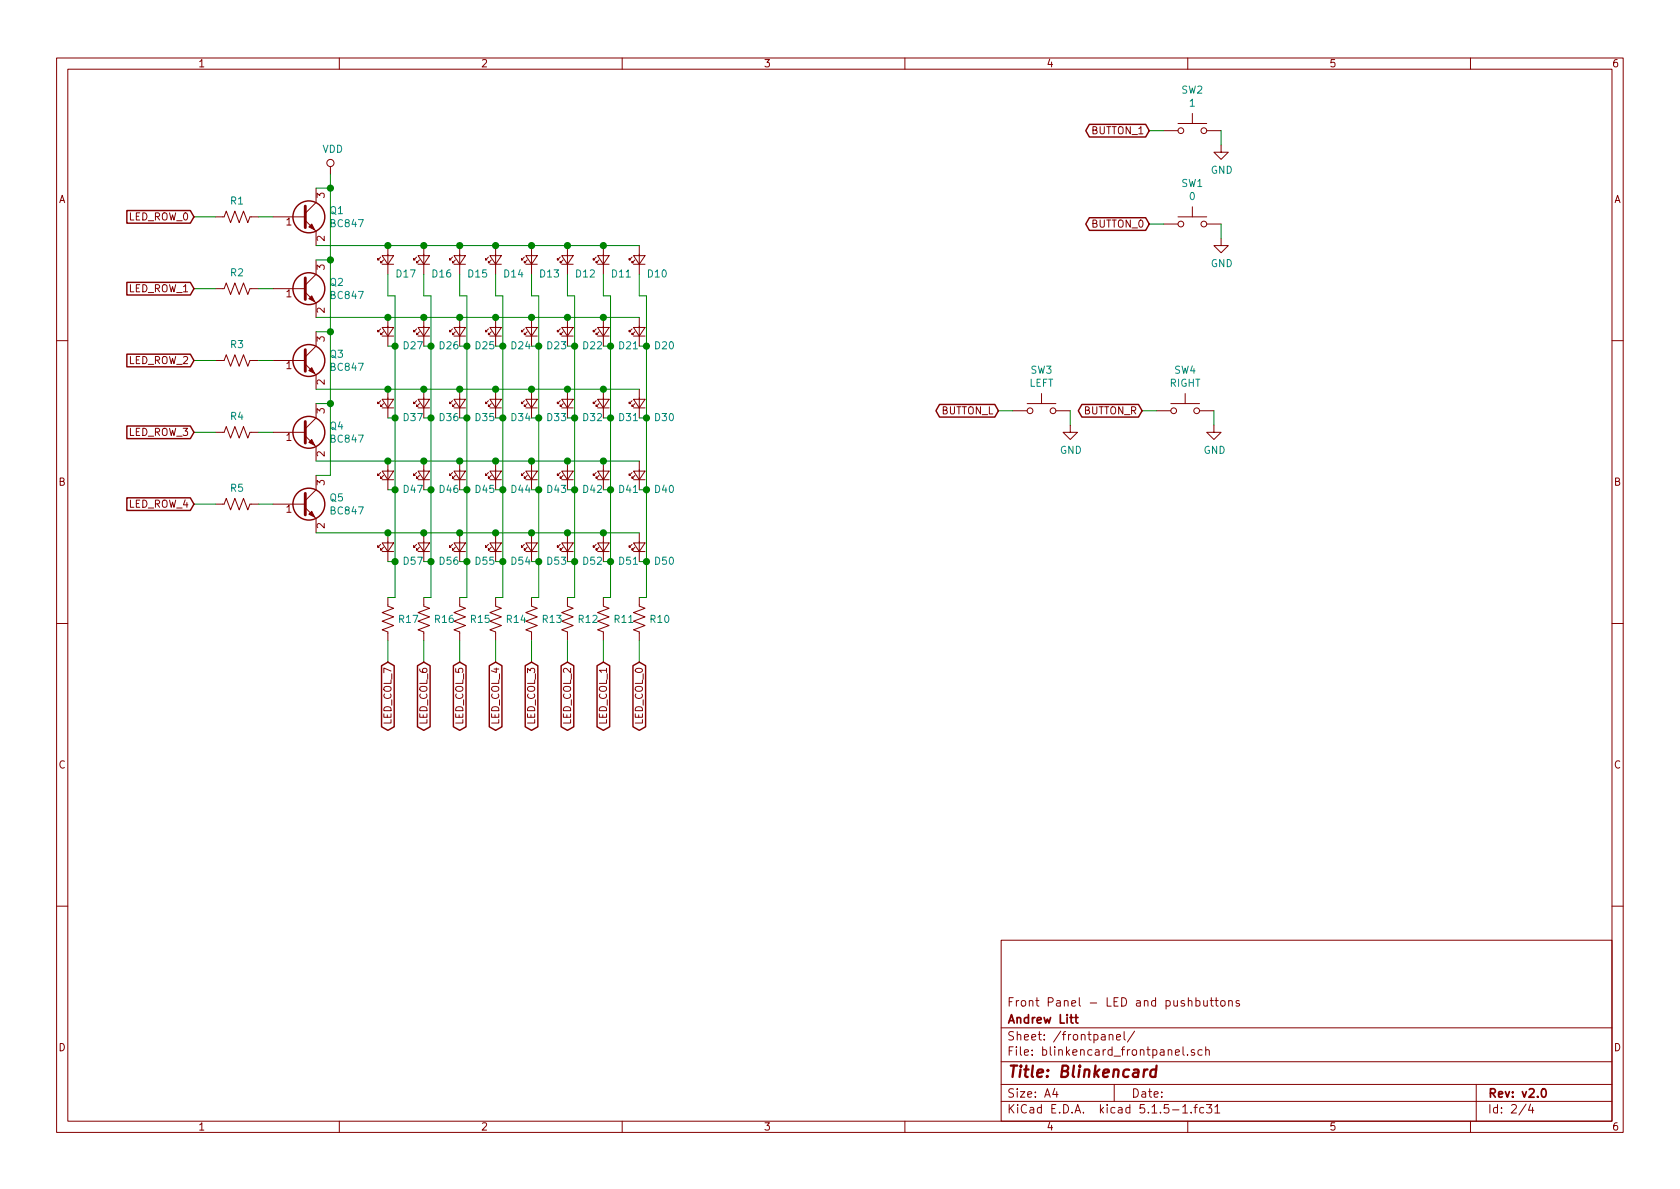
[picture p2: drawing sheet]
EESchema Schematic File Version 4
EELAYER 30 0
EELAYER END
$Descr A4 11693 8268
encoding utf-8
Sheet 2 4
Title "Blinkencard"
Date ""
Rev "v2.0"
Comp "Andrew Litt"
Comment1 "Front Panel - LED and pushbuttons"
Comment2 ""
Comment3 ""
Comment4 ""
$EndDescr
$Comp
L Device:LED_Small D14
U 1 1
P 3450 1800
F 0 "D14" V 3350 1750 50  0000 R CNN
F 1 "LED_Small" V 3405 1732 50  0001 R CNN
F 2 "blinkencard:LED_1206_3216Metric_ReverseMount_Hole1.8x2.4mm" V 3450 1800 50  0001 C CNN
F 3 "~" V 3450 1800 50  0001 C CNN
F 4 " LTST-C230KRKT" H 3350 1850 50  0001 C CNN " mfg_part"
	1    3450 1800
	0    -1   -1   0   
$EndComp
$Comp
L Device:LED_Small D13
U 1 1
P 3700 1800
F 0 "D13" V 3600 1750 50  0000 R CNN
F 1 "LED_Small" V 3655 1732 50  0001 R CNN
F 2 "blinkencard:LED_1206_3216Metric_ReverseMount_Hole1.8x2.4mm" V 3700 1800 50  0001 C CNN
F 3 "~" V 3700 1800 50  0001 C CNN
F 4 " LTST-C230KRKT" H 3600 1850 50  0001 C CNN " mfg_part"
	1    3700 1800
	0    -1   -1   0   
$EndComp
$Comp
L Device:LED_Small D12
U 1 1
P 3950 1800
F 0 "D12" V 3850 1750 50  0000 R CNN
F 1 "LED_Small" V 3905 1732 50  0001 R CNN
F 2 "blinkencard:LED_1206_3216Metric_ReverseMount_Hole1.8x2.4mm" V 3950 1800 50  0001 C CNN
F 3 "~" V 3950 1800 50  0001 C CNN
F 4 " LTST-C230KRKT" H 3850 1850 50  0001 C CNN " mfg_part"
	1    3950 1800
	0    -1   -1   0   
$EndComp
$Comp
L Device:LED_Small D11
U 1 1
P 4200 1800
F 0 "D11" V 4100 1750 50  0000 R CNN
F 1 "LED_Small" V 4155 1732 50  0001 R CNN
F 2 "blinkencard:LED_1206_3216Metric_ReverseMount_Hole1.8x2.4mm" V 4200 1800 50  0001 C CNN
F 3 "~" V 4200 1800 50  0001 C CNN
F 4 " LTST-C230KRKT" H 4100 1850 50  0001 C CNN " mfg_part"
	1    4200 1800
	0    -1   -1   0   
$EndComp
$Comp
L Device:LED_Small D10
U 1 1
P 4450 1800
F 0 "D10" V 4350 1750 50  0000 R CNN
F 1 "LED_Small" V 4405 1732 50  0001 R CNN
F 2 "blinkencard:LED_1206_3216Metric_ReverseMount_Hole1.8x2.4mm" V 4450 1800 50  0001 C CNN
F 3 "~" V 4450 1800 50  0001 C CNN
F 4 " LTST-C230KRKT" H 4350 1850 50  0001 C CNN " mfg_part"
	1    4450 1800
	0    -1   -1   0   
$EndComp
$Comp
L Device:LED_Small D15
U 1 1
P 3200 1800
F 0 "D15" V 3100 1750 50  0000 R CNN
F 1 "LED_Small" V 3155 1732 50  0001 R CNN
F 2 "blinkencard:LED_1206_3216Metric_ReverseMount_Hole1.8x2.4mm" V 3200 1800 50  0001 C CNN
F 3 "~" V 3200 1800 50  0001 C CNN
F 4 " LTST-C230KRKT" H 3100 1850 50  0001 C CNN " mfg_part"
	1    3200 1800
	0    -1   -1   0   
$EndComp
$Comp
L Device:LED_Small D16
U 1 1
P 2950 1800
F 0 "D16" V 2850 1750 50  0000 R CNN
F 1 "LED_Small" V 2905 1732 50  0001 R CNN
F 2 "blinkencard:LED_1206_3216Metric_ReverseMount_Hole1.8x2.4mm" V 2950 1800 50  0001 C CNN
F 3 "~" V 2950 1800 50  0001 C CNN
F 4 " LTST-C230KRKT" H 2850 1850 50  0001 C CNN " mfg_part"
	1    2950 1800
	0    -1   -1   0   
$EndComp
$Comp
L Device:LED_Small D17
U 1 1
P 2700 1800
F 0 "D17" V 2600 1750 50  0000 R CNN
F 1 "LED_Small" V 2655 1732 50  0001 R CNN
F 2 "blinkencard:LED_1206_3216Metric_ReverseMount_Hole1.8x2.4mm" V 2700 1800 50  0001 C CNN
F 3 "~" V 2700 1800 50  0001 C CNN
F 4 " LTST-C230KRKT" H 2600 1850 50  0001 C CNN " mfg_part"
	1    2700 1800
	0    -1   -1   0   
$EndComp
$Comp
L Device:LED_Small D24
U 1 1
P 3450 2300
F 0 "D24" V 3350 2200 50  0000 R CNN
F 1 "LED_Small" V 3405 2232 50  0001 R CNN
F 2 "blinkencard:LED_1206_3216Metric_ReverseMount_Hole1.8x2.4mm" V 3450 2300 50  0001 C CNN
F 3 "~" V 3450 2300 50  0001 C CNN
F 4 " LTST-C230KRKT" H 3350 2300 50  0001 C CNN " mfg_part"
	1    3450 2300
	0    -1   -1   0   
$EndComp
$Comp
L Device:LED_Small D23
U 1 1
P 3700 2300
F 0 "D23" V 3600 2200 50  0000 R CNN
F 1 "LED_Small" V 3655 2232 50  0001 R CNN
F 2 "blinkencard:LED_1206_3216Metric_ReverseMount_Hole1.8x2.4mm" V 3700 2300 50  0001 C CNN
F 3 "~" V 3700 2300 50  0001 C CNN
F 4 " LTST-C230KRKT" H 3600 2300 50  0001 C CNN " mfg_part"
	1    3700 2300
	0    -1   -1   0   
$EndComp
$Comp
L Device:LED_Small D22
U 1 1
P 3950 2300
F 0 "D22" V 3850 2200 50  0000 R CNN
F 1 "LED_Small" V 3905 2232 50  0001 R CNN
F 2 "blinkencard:LED_1206_3216Metric_ReverseMount_Hole1.8x2.4mm" V 3950 2300 50  0001 C CNN
F 3 "~" V 3950 2300 50  0001 C CNN
F 4 " LTST-C230KRKT" H 3850 2300 50  0001 C CNN " mfg_part"
	1    3950 2300
	0    -1   -1   0   
$EndComp
$Comp
L Device:LED_Small D21
U 1 1
P 4200 2300
F 0 "D21" V 4100 2200 50  0000 R CNN
F 1 "LED_Small" V 4155 2232 50  0001 R CNN
F 2 "blinkencard:LED_1206_3216Metric_ReverseMount_Hole1.8x2.4mm" V 4200 2300 50  0001 C CNN
F 3 "~" V 4200 2300 50  0001 C CNN
F 4 " LTST-C230KRKT" H 4100 2300 50  0001 C CNN " mfg_part"
	1    4200 2300
	0    -1   -1   0   
$EndComp
$Comp
L Device:LED_Small D20
U 1 1
P 4450 2300
F 0 "D20" V 4350 2200 50  0000 R CNN
F 1 "LED_Small" V 4405 2232 50  0001 R CNN
F 2 "blinkencard:LED_1206_3216Metric_ReverseMount_Hole1.8x2.4mm" V 4450 2300 50  0001 C CNN
F 3 "~" V 4450 2300 50  0001 C CNN
F 4 " LTST-C230KRKT" H 4350 2300 50  0001 C CNN " mfg_part"
	1    4450 2300
	0    -1   -1   0   
$EndComp
$Comp
L Device:LED_Small D25
U 1 1
P 3200 2300
F 0 "D25" V 3100 2200 50  0000 R CNN
F 1 "LED_Small" V 3155 2232 50  0001 R CNN
F 2 "blinkencard:LED_1206_3216Metric_ReverseMount_Hole1.8x2.4mm" V 3200 2300 50  0001 C CNN
F 3 "~" V 3200 2300 50  0001 C CNN
F 4 " LTST-C230KRKT" H 3100 2300 50  0001 C CNN " mfg_part"
	1    3200 2300
	0    -1   -1   0   
$EndComp
$Comp
L Device:LED_Small D26
U 1 1
P 2950 2300
F 0 "D26" V 2850 2200 50  0000 R CNN
F 1 "LED_Small" V 2905 2232 50  0001 R CNN
F 2 "blinkencard:LED_1206_3216Metric_ReverseMount_Hole1.8x2.4mm" V 2950 2300 50  0001 C CNN
F 3 "~" V 2950 2300 50  0001 C CNN
F 4 " LTST-C230KRKT" H 2850 2300 50  0001 C CNN " mfg_part"
	1    2950 2300
	0    -1   -1   0   
$EndComp
$Comp
L Device:LED_Small D27
U 1 1
P 2700 2300
F 0 "D27" V 2600 2200 50  0000 R CNN
F 1 "LED_Small" V 2655 2232 50  0001 R CNN
F 2 "blinkencard:LED_1206_3216Metric_ReverseMount_Hole1.8x2.4mm" V 2700 2300 50  0001 C CNN
F 3 "~" V 2700 2300 50  0001 C CNN
F 4 " LTST-C230KRKT" H 2600 2300 50  0001 C CNN " mfg_part"
	1    2700 2300
	0    -1   -1   0   
$EndComp
$Comp
L Device:LED_Small D54
U 1 1
P 3450 3800
F 0 "D54" V 3350 3700 50  0000 R CNN
F 1 "LED_Small" V 3405 3732 50  0001 R CNN
F 2 "blinkencard:LED_1206_3216Metric_ReverseMount_Hole1.8x2.4mm" V 3450 3800 50  0001 C CNN
F 3 "~" V 3450 3800 50  0001 C CNN
F 4 " LTST-C230KRKT" H 3350 3800 50  0001 C CNN " mfg_part"
	1    3450 3800
	0    -1   -1   0   
$EndComp
$Comp
L Device:LED_Small D53
U 1 1
P 3700 3800
F 0 "D53" V 3600 3700 50  0000 R CNN
F 1 "LED_Small" V 3655 3732 50  0001 R CNN
F 2 "blinkencard:LED_1206_3216Metric_ReverseMount_Hole1.8x2.4mm" V 3700 3800 50  0001 C CNN
F 3 "~" V 3700 3800 50  0001 C CNN
F 4 " LTST-C230KRKT" H 3600 3800 50  0001 C CNN " mfg_part"
	1    3700 3800
	0    -1   -1   0   
$EndComp
$Comp
L Device:LED_Small D52
U 1 1
P 3950 3800
F 0 "D52" V 3850 3700 50  0000 R CNN
F 1 "LED_Small" V 3905 3732 50  0001 R CNN
F 2 "blinkencard:LED_1206_3216Metric_ReverseMount_Hole1.8x2.4mm" V 3950 3800 50  0001 C CNN
F 3 "~" V 3950 3800 50  0001 C CNN
F 4 " LTST-C230KRKT" H 3850 3800 50  0001 C CNN " mfg_part"
	1    3950 3800
	0    -1   -1   0   
$EndComp
$Comp
L Device:LED_Small D51
U 1 1
P 4200 3800
F 0 "D51" V 4100 3700 50  0000 R CNN
F 1 "LED_Small" V 4155 3732 50  0001 R CNN
F 2 "blinkencard:LED_1206_3216Metric_ReverseMount_Hole1.8x2.4mm" V 4200 3800 50  0001 C CNN
F 3 "~" V 4200 3800 50  0001 C CNN
F 4 " LTST-C230KRKT" H 4100 3800 50  0001 C CNN " mfg_part"
	1    4200 3800
	0    -1   -1   0   
$EndComp
$Comp
L Device:LED_Small D50
U 1 1
P 4450 3800
F 0 "D50" V 4350 3700 50  0000 R CNN
F 1 "LED_Small" V 4405 3732 50  0001 R CNN
F 2 "blinkencard:LED_1206_3216Metric_ReverseMount_Hole1.8x2.4mm" V 4450 3800 50  0001 C CNN
F 3 "~" V 4450 3800 50  0001 C CNN
F 4 " LTST-C230KRKT" H 4350 3800 50  0001 C CNN " mfg_part"
	1    4450 3800
	0    -1   -1   0   
$EndComp
$Comp
L Device:LED_Small D55
U 1 1
P 3200 3800
F 0 "D55" V 3100 3700 50  0000 R CNN
F 1 "LED_Small" V 3155 3732 50  0001 R CNN
F 2 "blinkencard:LED_1206_3216Metric_ReverseMount_Hole1.8x2.4mm" V 3200 3800 50  0001 C CNN
F 3 "~" V 3200 3800 50  0001 C CNN
F 4 " LTST-C230KRKT" H 3100 3800 50  0001 C CNN " mfg_part"
	1    3200 3800
	0    -1   -1   0   
$EndComp
$Comp
L Device:LED_Small D56
U 1 1
P 2950 3800
F 0 "D56" V 2850 3700 50  0000 R CNN
F 1 "LED_Small" V 2905 3732 50  0001 R CNN
F 2 "blinkencard:LED_1206_3216Metric_ReverseMount_Hole1.8x2.4mm" V 2950 3800 50  0001 C CNN
F 3 "~" V 2950 3800 50  0001 C CNN
F 4 " LTST-C230KRKT" H 2850 3800 50  0001 C CNN " mfg_part"
	1    2950 3800
	0    -1   -1   0   
$EndComp
$Comp
L Device:LED_Small D57
U 1 1
P 2700 3800
F 0 "D57" V 2600 3700 50  0000 R CNN
F 1 "LED_Small" V 2655 3732 50  0001 R CNN
F 2 "blinkencard:LED_1206_3216Metric_ReverseMount_Hole1.8x2.4mm" V 2700 3800 50  0001 C CNN
F 3 "~" V 2700 3800 50  0001 C CNN
F 4 " LTST-C230KRKT" H 2600 3800 50  0001 C CNN " mfg_part"
	1    2700 3800
	0    -1   -1   0   
$EndComp
$Comp
L Device:LED_Small D34
U 1 1
P 3450 2800
F 0 "D34" V 3350 2700 50  0000 R CNN
F 1 "LED_Small" V 3405 2732 50  0001 R CNN
F 2 "blinkencard:LED_1206_3216Metric_ReverseMount_Hole1.8x2.4mm" V 3450 2800 50  0001 C CNN
F 3 "~" V 3450 2800 50  0001 C CNN
F 4 " LTST-C230KRKT" H 3350 2800 50  0001 C CNN " mfg_part"
	1    3450 2800
	0    -1   -1   0   
$EndComp
$Comp
L Device:LED_Small D33
U 1 1
P 3700 2800
F 0 "D33" V 3600 2700 50  0000 R CNN
F 1 "LED_Small" V 3655 2732 50  0001 R CNN
F 2 "blinkencard:LED_1206_3216Metric_ReverseMount_Hole1.8x2.4mm" V 3700 2800 50  0001 C CNN
F 3 "~" V 3700 2800 50  0001 C CNN
F 4 " LTST-C230KRKT" H 3600 2800 50  0001 C CNN " mfg_part"
	1    3700 2800
	0    -1   -1   0   
$EndComp
$Comp
L Device:LED_Small D32
U 1 1
P 3950 2800
F 0 "D32" V 3850 2700 50  0000 R CNN
F 1 "LED_Small" V 3905 2732 50  0001 R CNN
F 2 "blinkencard:LED_1206_3216Metric_ReverseMount_Hole1.8x2.4mm" V 3950 2800 50  0001 C CNN
F 3 "~" V 3950 2800 50  0001 C CNN
F 4 " LTST-C230KRKT" H 3850 2800 50  0001 C CNN " mfg_part"
	1    3950 2800
	0    -1   -1   0   
$EndComp
$Comp
L Device:LED_Small D31
U 1 1
P 4200 2800
F 0 "D31" V 4100 2700 50  0000 R CNN
F 1 "LED_Small" V 4155 2732 50  0001 R CNN
F 2 "blinkencard:LED_1206_3216Metric_ReverseMount_Hole1.8x2.4mm" V 4200 2800 50  0001 C CNN
F 3 "~" V 4200 2800 50  0001 C CNN
F 4 " LTST-C230KRKT" H 4100 2800 50  0001 C CNN " mfg_part"
	1    4200 2800
	0    -1   -1   0   
$EndComp
$Comp
L Device:LED_Small D30
U 1 1
P 4450 2800
F 0 "D30" V 4350 2700 50  0000 R CNN
F 1 "LED_Small" V 4405 2732 50  0001 R CNN
F 2 "blinkencard:LED_1206_3216Metric_ReverseMount_Hole1.8x2.4mm" V 4450 2800 50  0001 C CNN
F 3 "~" V 4450 2800 50  0001 C CNN
F 4 " LTST-C230KRKT" H 4350 2800 50  0001 C CNN " mfg_part"
	1    4450 2800
	0    -1   -1   0   
$EndComp
$Comp
L Device:LED_Small D35
U 1 1
P 3200 2800
F 0 "D35" V 3100 2700 50  0000 R CNN
F 1 "LED_Small" V 3155 2732 50  0001 R CNN
F 2 "blinkencard:LED_1206_3216Metric_ReverseMount_Hole1.8x2.4mm" V 3200 2800 50  0001 C CNN
F 3 "~" V 3200 2800 50  0001 C CNN
F 4 " LTST-C230KRKT" H 3100 2800 50  0001 C CNN " mfg_part"
	1    3200 2800
	0    -1   -1   0   
$EndComp
$Comp
L Device:LED_Small D36
U 1 1
P 2950 2800
F 0 "D36" V 2850 2700 50  0000 R CNN
F 1 "LED_Small" V 2905 2732 50  0001 R CNN
F 2 "blinkencard:LED_1206_3216Metric_ReverseMount_Hole1.8x2.4mm" V 2950 2800 50  0001 C CNN
F 3 "~" V 2950 2800 50  0001 C CNN
F 4 " LTST-C230KRKT" H 2850 2800 50  0001 C CNN " mfg_part"
	1    2950 2800
	0    -1   -1   0   
$EndComp
$Comp
L Device:LED_Small D37
U 1 1
P 2700 2800
F 0 "D37" V 2600 2700 50  0000 R CNN
F 1 "LED_Small" V 2655 2732 50  0001 R CNN
F 2 "blinkencard:LED_1206_3216Metric_ReverseMount_Hole1.8x2.4mm" V 2700 2800 50  0001 C CNN
F 3 "~" V 2700 2800 50  0001 C CNN
F 4 " LTST-C230KRKT" H 2600 2800 50  0001 C CNN " mfg_part"
	1    2700 2800
	0    -1   -1   0   
$EndComp
$Comp
L Device:LED_Small D44
U 1 1
P 3450 3300
F 0 "D44" V 3350 3200 50  0000 R CNN
F 1 "LED_Small" V 3405 3232 50  0001 R CNN
F 2 "blinkencard:LED_1206_3216Metric_ReverseMount_Hole1.8x2.4mm" V 3450 3300 50  0001 C CNN
F 3 "~" V 3450 3300 50  0001 C CNN
F 4 " LTST-C230KRKT" H 3350 3300 50  0001 C CNN " mfg_part"
	1    3450 3300
	0    -1   -1   0   
$EndComp
$Comp
L Device:LED_Small D43
U 1 1
P 3700 3300
F 0 "D43" V 3600 3200 50  0000 R CNN
F 1 "LED_Small" V 3655 3232 50  0001 R CNN
F 2 "blinkencard:LED_1206_3216Metric_ReverseMount_Hole1.8x2.4mm" V 3700 3300 50  0001 C CNN
F 3 "~" V 3700 3300 50  0001 C CNN
F 4 " LTST-C230KRKT" H 3600 3300 50  0001 C CNN " mfg_part"
	1    3700 3300
	0    -1   -1   0   
$EndComp
$Comp
L Device:LED_Small D42
U 1 1
P 3950 3300
F 0 "D42" V 3850 3200 50  0000 R CNN
F 1 "LED_Small" V 3905 3232 50  0001 R CNN
F 2 "blinkencard:LED_1206_3216Metric_ReverseMount_Hole1.8x2.4mm" V 3950 3300 50  0001 C CNN
F 3 "~" V 3950 3300 50  0001 C CNN
F 4 " LTST-C230KRKT" H 3850 3300 50  0001 C CNN " mfg_part"
	1    3950 3300
	0    -1   -1   0   
$EndComp
$Comp
L Device:LED_Small D41
U 1 1
P 4200 3300
F 0 "D41" V 4100 3200 50  0000 R CNN
F 1 "LED_Small" V 4155 3232 50  0001 R CNN
F 2 "blinkencard:LED_1206_3216Metric_ReverseMount_Hole1.8x2.4mm" V 4200 3300 50  0001 C CNN
F 3 "~" V 4200 3300 50  0001 C CNN
F 4 " LTST-C230KRKT" H 4100 3300 50  0001 C CNN " mfg_part"
	1    4200 3300
	0    -1   -1   0   
$EndComp
$Comp
L Device:LED_Small D40
U 1 1
P 4450 3300
F 0 "D40" V 4350 3200 50  0000 R CNN
F 1 "LED_Small" V 4405 3232 50  0001 R CNN
F 2 "blinkencard:LED_1206_3216Metric_ReverseMount_Hole1.8x2.4mm" V 4450 3300 50  0001 C CNN
F 3 "~" V 4450 3300 50  0001 C CNN
F 4 " LTST-C230KRKT" H 4350 3300 50  0001 C CNN " mfg_part"
	1    4450 3300
	0    -1   -1   0   
$EndComp
$Comp
L Device:LED_Small D45
U 1 1
P 3200 3300
F 0 "D45" V 3100 3200 50  0000 R CNN
F 1 "LED_Small" V 3155 3232 50  0001 R CNN
F 2 "blinkencard:LED_1206_3216Metric_ReverseMount_Hole1.8x2.4mm" V 3200 3300 50  0001 C CNN
F 3 "~" V 3200 3300 50  0001 C CNN
F 4 " LTST-C230KRKT" H 3100 3300 50  0001 C CNN " mfg_part"
	1    3200 3300
	0    -1   -1   0   
$EndComp
$Comp
L Device:LED_Small D46
U 1 1
P 2950 3300
F 0 "D46" V 2850 3200 50  0000 R CNN
F 1 "LED_Small" V 2905 3232 50  0001 R CNN
F 2 "blinkencard:LED_1206_3216Metric_ReverseMount_Hole1.8x2.4mm" V 2950 3300 50  0001 C CNN
F 3 "~" V 2950 3300 50  0001 C CNN
F 4 " LTST-C230KRKT" H 2850 3300 50  0001 C CNN " mfg_part"
	1    2950 3300
	0    -1   -1   0   
$EndComp
$Comp
L Device:LED_Small D47
U 1 1
P 2700 3300
F 0 "D47" V 2600 3200 50  0000 R CNN
F 1 "LED_Small" V 2655 3232 50  0001 R CNN
F 2 "blinkencard:LED_1206_3216Metric_ReverseMount_Hole1.8x2.4mm" V 2700 3300 50  0001 C CNN
F 3 "~" V 2700 3300 50  0001 C CNN
F 4 " LTST-C230KRKT" H 2600 3300 50  0001 C CNN " mfg_part"
	1    2700 3300
	0    -1   -1   0   
$EndComp
$Comp
L Device:R_US R17
U 1 1
P 2700 4300
F 0 "R17" H 2768 4300 50  0000 L CNN
F 1 "270" H 2768 4255 50  0001 L CNN
F 2 "Resistor_SMD:R_0603_1608Metric" V 2740 4290 50  0001 C CNN
F 3 "~" H 2700 4300 50  0001 C CNN
F 4 " RMCF0603JT270R" H 2768 4400 50  0001 C CNN " mfg_part"
	1    2700 4300
	1    0    0    -1  
$EndComp
$Comp
L Device:R_US R16
U 1 1
P 2950 4300
F 0 "R16" H 3018 4300 50  0000 L CNN
F 1 "270" H 3018 4255 50  0001 L CNN
F 2 "Resistor_SMD:R_0603_1608Metric" V 2990 4290 50  0001 C CNN
F 3 "~" H 2950 4300 50  0001 C CNN
F 4 " RMCF0603JT270R" H 3018 4400 50  0001 C CNN " mfg_part"
	1    2950 4300
	1    0    0    -1  
$EndComp
$Comp
L Device:R_US R15
U 1 1
P 3200 4300
F 0 "R15" H 3268 4300 50  0000 L CNN
F 1 "270" H 3268 4255 50  0001 L CNN
F 2 "Resistor_SMD:R_0603_1608Metric" V 3240 4290 50  0001 C CNN
F 3 "~" H 3200 4300 50  0001 C CNN
F 4 " RMCF0603JT270R" H 3268 4400 50  0001 C CNN " mfg_part"
	1    3200 4300
	1    0    0    -1  
$EndComp
$Comp
L Device:R_US R14
U 1 1
P 3450 4300
F 0 "R14" H 3518 4300 50  0000 L CNN
F 1 "270" H 3518 4255 50  0001 L CNN
F 2 "Resistor_SMD:R_0603_1608Metric" V 3490 4290 50  0001 C CNN
F 3 "~" H 3450 4300 50  0001 C CNN
F 4 " RMCF0603JT270R" H 3518 4400 50  0001 C CNN " mfg_part"
	1    3450 4300
	1    0    0    -1  
$EndComp
$Comp
L Device:R_US R13
U 1 1
P 3700 4300
F 0 "R13" H 3768 4300 50  0000 L CNN
F 1 "270" H 3768 4255 50  0001 L CNN
F 2 "Resistor_SMD:R_0603_1608Metric" V 3740 4290 50  0001 C CNN
F 3 "~" H 3700 4300 50  0001 C CNN
F 4 " RMCF0603JT270R" H 3768 4400 50  0001 C CNN " mfg_part"
	1    3700 4300
	1    0    0    -1  
$EndComp
$Comp
L Device:R_US R12
U 1 1
P 3950 4300
F 0 "R12" H 4018 4300 50  0000 L CNN
F 1 "270" H 4018 4255 50  0001 L CNN
F 2 "Resistor_SMD:R_0603_1608Metric" V 3990 4290 50  0001 C CNN
F 3 "~" H 3950 4300 50  0001 C CNN
F 4 " RMCF0603JT270R" H 4018 4400 50  0001 C CNN " mfg_part"
	1    3950 4300
	1    0    0    -1  
$EndComp
$Comp
L Device:R_US R11
U 1 1
P 4200 4300
F 0 "R11" H 4268 4300 50  0000 L CNN
F 1 "270" H 4268 4255 50  0001 L CNN
F 2 "Resistor_SMD:R_0603_1608Metric" V 4240 4290 50  0001 C CNN
F 3 "~" H 4200 4300 50  0001 C CNN
F 4 " RMCF0603JT270R" H 4268 4400 50  0001 C CNN " mfg_part"
	1    4200 4300
	1    0    0    -1  
$EndComp
$Comp
L Device:R_US R10
U 1 1
P 4450 4300
F 0 "R10" H 4518 4300 50  0000 L CNN
F 1 "270" H 4518 4255 50  0001 L CNN
F 2 "Resistor_SMD:R_0603_1608Metric" V 4490 4290 50  0001 C CNN
F 3 "~" H 4450 4300 50  0001 C CNN
F 4 " RMCF0603JT270R" H 4518 4400 50  0001 C CNN " mfg_part"
	1    4450 4300
	1    0    0    -1  
$EndComp
$Comp
L Switch:SW_Push SW1
U 1 1
P 8300 1550
F 0 "SW1" H 8300 1835 50  0000 C CNN
F 1 "0" H 8300 1744 50  0000 C CNN
F 2 "Button_Switch_SMD:SW_SPST_PTS645" H 8300 1750 50  0001 C CNN
F 3 "~" H 8300 1750 50  0001 C CNN
F 4 " PTS645SM50SMTR92 LFS" H 8300 1935 50  0001 C CNN " mfg_part"
	1    8300 1550
	1    0    0    -1  
$EndComp
$Comp
L Switch:SW_Push SW4
U 1 1
P 8250 2850
F 0 "SW4" H 8250 3135 50  0000 C CNN
F 1 "RIGHT" H 8250 3044 50  0000 C CNN
F 2 "Button_Switch_SMD:SW_SPST_PTS645" H 8250 3050 50  0001 C CNN
F 3 "~" H 8250 3050 50  0001 C CNN
F 4 " PTS645SM50SMTR92 LFS" H 8250 3235 50  0001 C CNN " mfg_part"
	1    8250 2850
	1    0    0    -1  
$EndComp
$Comp
L Switch:SW_Push SW2
U 1 1
P 8300 900
F 0 "SW2" H 8300 1185 50  0000 C CNN
F 1 "1" H 8300 1094 50  0000 C CNN
F 2 "Button_Switch_SMD:SW_SPST_PTS645" H 8300 1100 50  0001 C CNN
F 3 "~" H 8300 1100 50  0001 C CNN
F 4 " PTS645SM50SMTR92 LFS" H 8300 1285 50  0001 C CNN " mfg_part"
	1    8300 900 
	1    0    0    -1  
$EndComp
$Comp
L Switch:SW_Push SW3
U 1 1
P 7250 2850
F 0 "SW3" H 7250 3135 50  0000 C CNN
F 1 "LEFT" H 7250 3044 50  0000 C CNN
F 2 "Button_Switch_SMD:SW_SPST_PTS645" H 7250 3050 50  0001 C CNN
F 3 "~" H 7250 3050 50  0001 C CNN
F 4 " PTS645SM50SMTR92 LFS" H 7250 3235 50  0001 C CNN " mfg_part"
	1    7250 2850
	1    0    0    -1  
$EndComp
$Comp
L Transistor_BJT:BC847 Q1
U 1 1
P 2100 1500
F 0 "Q1" H 2291 1546 50  0000 L CNN
F 1 "BC847" H 2291 1455 50  0000 L CNN
F 2 "Package_TO_SOT_SMD:SOT-23" H 2300 1425 50  0001 L CIN
F 3 "http://www.infineon.com/dgdl/Infineon-BC847SERIES_BC848SERIES_BC849SERIES_BC850SERIES-DS-v01_01-en.pdf?fileId=db3a304314dca389011541d4630a1657" H 2100 1500 50  0001 L CNN
F 4 " BC847CLT1G" H 2291 1646 50  0001 C CNN " mfg_part"
	1    2100 1500
	1    0    0    -1  
$EndComp
$Comp
L Transistor_BJT:BC847 Q2
U 1 1
P 2100 2000
F 0 "Q2" H 2291 2046 50  0000 L CNN
F 1 "BC847" H 2291 1955 50  0000 L CNN
F 2 "Package_TO_SOT_SMD:SOT-23" H 2300 1925 50  0001 L CIN
F 3 "http://www.infineon.com/dgdl/Infineon-BC847SERIES_BC848SERIES_BC849SERIES_BC850SERIES-DS-v01_01-en.pdf?fileId=db3a304314dca389011541d4630a1657" H 2100 2000 50  0001 L CNN
F 4 " BC847CLT1G" H 2291 2146 50  0001 C CNN " mfg_part"
	1    2100 2000
	1    0    0    -1  
$EndComp
$Comp
L Transistor_BJT:BC847 Q3
U 1 1
P 2100 2500
F 0 "Q3" H 2291 2546 50  0000 L CNN
F 1 "BC847" H 2291 2455 50  0000 L CNN
F 2 "Package_TO_SOT_SMD:SOT-23" H 2300 2425 50  0001 L CIN
F 3 "http://www.infineon.com/dgdl/Infineon-BC847SERIES_BC848SERIES_BC849SERIES_BC850SERIES-DS-v01_01-en.pdf?fileId=db3a304314dca389011541d4630a1657" H 2100 2500 50  0001 L CNN
F 4 " BC847CLT1G" H 2291 2646 50  0001 C CNN " mfg_part"
	1    2100 2500
	1    0    0    -1  
$EndComp
$Comp
L Transistor_BJT:BC847 Q4
U 1 1
P 2100 3000
F 0 "Q4" H 2291 3046 50  0000 L CNN
F 1 "BC847" H 2291 2955 50  0000 L CNN
F 2 "Package_TO_SOT_SMD:SOT-23" H 2300 2925 50  0001 L CIN
F 3 "http://www.infineon.com/dgdl/Infineon-BC847SERIES_BC848SERIES_BC849SERIES_BC850SERIES-DS-v01_01-en.pdf?fileId=db3a304314dca389011541d4630a1657" H 2100 3000 50  0001 L CNN
F 4 " BC847CLT1G" H 2291 3146 50  0001 C CNN " mfg_part"
	1    2100 3000
	1    0    0    -1  
$EndComp
$Comp
L Transistor_BJT:BC847 Q5
U 1 1
P 2100 3500
F 0 "Q5" H 2291 3546 50  0000 L CNN
F 1 "BC847" H 2291 3455 50  0000 L CNN
F 2 "Package_TO_SOT_SMD:SOT-23" H 2300 3425 50  0001 L CIN
F 3 "http://www.infineon.com/dgdl/Infineon-BC847SERIES_BC848SERIES_BC849SERIES_BC850SERIES-DS-v01_01-en.pdf?fileId=db3a304314dca389011541d4630a1657" H 2100 3500 50  0001 L CNN
F 4 " BC847CLT1G" H 2291 3646 50  0001 C CNN " mfg_part"
	1    2100 3500
	1    0    0    -1  
$EndComp
$Comp
L Device:R_US R1
U 1 1
P 1650 1500
F 0 "R1" V 1537 1500 50  0000 C CNN
F 1 "10K" V 1536 1500 50  0001 C CNN
F 2 "Resistor_SMD:R_0603_1608Metric" V 1690 1490 50  0001 C CNN
F 3 "~" H 1650 1500 50  0001 C CNN
F 4 " RC0603JR-0710KL" H 1537 1600 50  0001 C CNN " mfg_part"
	1    1650 1500
	0    1    1    0   
$EndComp
$Comp
L Device:R_US R2
U 1 1
P 1650 2000
F 0 "R2" V 1537 2000 50  0000 C CNN
F 1 "10K" V 1536 2000 50  0001 C CNN
F 2 "Resistor_SMD:R_0603_1608Metric" V 1690 1990 50  0001 C CNN
F 3 "~" H 1650 2000 50  0001 C CNN
F 4 " RC0603JR-0710KL" H 1537 2100 50  0001 C CNN " mfg_part"
	1    1650 2000
	0    1    1    0   
$EndComp
$Comp
L Device:R_US R3
U 1 1
P 1650 2500
F 0 "R3" V 1537 2500 50  0000 C CNN
F 1 "10K" V 1536 2500 50  0001 C CNN
F 2 "Resistor_SMD:R_0603_1608Metric" V 1690 2490 50  0001 C CNN
F 3 "~" H 1650 2500 50  0001 C CNN
F 4 " RC0603JR-0710KL" H 1537 2600 50  0001 C CNN " mfg_part"
	1    1650 2500
	0    1    1    0   
$EndComp
$Comp
L Device:R_US R4
U 1 1
P 1650 3000
F 0 "R4" V 1537 3000 50  0000 C CNN
F 1 "10K" V 1536 3000 50  0001 C CNN
F 2 "Resistor_SMD:R_0603_1608Metric" V 1690 2990 50  0001 C CNN
F 3 "~" H 1650 3000 50  0001 C CNN
F 4 " RC0603JR-0710KL" H 1537 3100 50  0001 C CNN " mfg_part"
	1    1650 3000
	0    1    1    0   
$EndComp
$Comp
L Device:R_US R5
U 1 1
P 1650 3500
F 0 "R5" V 1537 3500 50  0000 C CNN
F 1 "10K" V 1536 3500 50  0001 C CNN
F 2 "Resistor_SMD:R_0603_1608Metric" V 1690 3490 50  0001 C CNN
F 3 "~" H 1650 3500 50  0001 C CNN
F 4 " RC0603JR-0710KL" H 1537 3600 50  0001 C CNN " mfg_part"
	1    1650 3500
	0    1    1    0   
$EndComp
$Comp
L power:VDD #PWR01
U 1 1
P 2300 1200
F 0 "#PWR01" H 2300 1050 50  0001 C CNN
F 1 "VDD" H 2317 1373 50  0000 C CNN
F 2 "" H 2300 1200 50  0001 C CNN
F 3 "" H 2300 1200 50  0001 C CNN
	1    2300 1200
	1    0    0    -1  
$EndComp
$Comp
L power:GND #PWR02
U 1 1
P 7450 2950
F 0 "#PWR02" H 7450 2700 50  0001 C CNN
F 1 "GND" H 7455 2777 50  0000 C CNN
F 2 "" H 7450 2950 50  0001 C CNN
F 3 "" H 7450 2950 50  0001 C CNN
	1    7450 2950
	1    0    0    -1  
$EndComp
$Comp
L power:GND #PWR04
U 1 1
P 8500 1650
F 0 "#PWR04" H 8500 1400 50  0001 C CNN
F 1 "GND" H 8505 1477 50  0000 C CNN
F 2 "" H 8500 1650 50  0001 C CNN
F 3 "" H 8500 1650 50  0001 C CNN
	1    8500 1650
	1    0    0    -1  
$EndComp
$Comp
L power:GND #PWR05
U 1 1
P 8450 2950
F 0 "#PWR05" H 8450 2700 50  0001 C CNN
F 1 "GND" H 8455 2777 50  0000 C CNN
F 2 "" H 8450 2950 50  0001 C CNN
F 3 "" H 8450 2950 50  0001 C CNN
	1    8450 2950
	1    0    0    -1  
$EndComp
$Comp
L power:GND #PWR03
U 1 1
P 8500 1000
F 0 "#PWR03" H 8500 750 50  0001 C CNN
F 1 "GND" H 8505 827 50  0000 C CNN
F 2 "" H 8500 1000 50  0001 C CNN
F 3 "" H 8500 1000 50  0001 C CNN
	1    8500 1000
	1    0    0    -1  
$EndComp
Text GLabel 1350 1500 0    50   Input ~ 0
LED_ROW_0
Text GLabel 1350 2000 0    50   Input ~ 0
LED_ROW_1
Text GLabel 1350 2500 0    50   Input ~ 0
LED_ROW_2
Text GLabel 1350 3000 0    50   Input ~ 0
LED_ROW_3
Text GLabel 1350 3500 0    50   Input ~ 0
LED_ROW_4
Text GLabel 4450 4600 3    50   3State ~ 0
LED_COL_0
Text GLabel 4200 4600 3    50   3State ~ 0
LED_COL_1
Text GLabel 3950 4600 3    50   3State ~ 0
LED_COL_2
Text GLabel 3700 4600 3    50   3State ~ 0
LED_COL_3
Text GLabel 3450 4600 3    50   3State ~ 0
LED_COL_4
Text GLabel 3200 4600 3    50   3State ~ 0
LED_COL_5
Text GLabel 2950 4600 3    50   3State ~ 0
LED_COL_6
Text GLabel 2700 4600 3    50   3State ~ 0
LED_COL_7
Text GLabel 6950 2850 0    50   3State ~ 0
BUTTON_L
Text GLabel 7950 2850 0    50   3State ~ 0
BUTTON_R
Text GLabel 8000 900  0    50   3State ~ 0
BUTTON_1
Text GLabel 8000 1550 0    50   3State ~ 0
BUTTON_0
Wire Wire Line
	2700 1900 2700 2050
Wire Wire Line
	2700 2050 2750 2050
Wire Wire Line
	2750 2050 2750 2400
Wire Wire Line
	2750 4150 2700 4150
Wire Wire Line
	2950 1900 2950 2050
Wire Wire Line
	2950 2050 3000 2050
Wire Wire Line
	3000 2050 3000 2400
Wire Wire Line
	3000 4150 2950 4150
Wire Wire Line
	3200 1900 3200 2050
Wire Wire Line
	3200 2050 3250 2050
Wire Wire Line
	3250 2050 3250 2400
Wire Wire Line
	3250 4150 3200 4150
Wire Wire Line
	3450 1900 3450 2050
Wire Wire Line
	3450 2050 3500 2050
Wire Wire Line
	3500 2050 3500 2400
Wire Wire Line
	3500 4150 3450 4150
Wire Wire Line
	3700 1900 3700 2050
Wire Wire Line
	3700 2050 3750 2050
Wire Wire Line
	3750 2050 3750 2400
Wire Wire Line
	3750 4150 3700 4150
Wire Wire Line
	3950 1900 3950 2050
Wire Wire Line
	3950 2050 4000 2050
Wire Wire Line
	4000 2050 4000 2400
Wire Wire Line
	4000 4150 3950 4150
Wire Wire Line
	4200 1900 4200 2050
Wire Wire Line
	4200 2050 4250 2050
Wire Wire Line
	4250 2050 4250 2400
Wire Wire Line
	4250 4150 4200 4150
Wire Wire Line
	4450 1900 4450 2050
Wire Wire Line
	4450 2050 4500 2050
Wire Wire Line
	4500 2050 4500 2400
Wire Wire Line
	4500 4150 4450 4150
Wire Wire Line
	2750 2400 2700 2400
Wire Wire Line
	2750 2400 2750 2900
Wire Wire Line
	2750 2900 2700 2900
Wire Wire Line
	2750 2900 2750 3400
Wire Wire Line
	2750 3400 2700 3400
Wire Wire Line
	2750 3400 2750 3900
Wire Wire Line
	2750 3900 2700 3900
Wire Wire Line
	2750 3900 2750 4150
Wire Wire Line
	3000 2400 2950 2400
Wire Wire Line
	3000 2400 3000 2900
Wire Wire Line
	3000 2900 2950 2900
Wire Wire Line
	3000 2900 3000 3400
Wire Wire Line
	3000 3400 2950 3400
Wire Wire Line
	3000 3400 3000 3900
Wire Wire Line
	3000 3900 2950 3900
Wire Wire Line
	3000 3900 3000 4150
Wire Wire Line
	3250 2400 3200 2400
Wire Wire Line
	3250 2400 3250 2900
Wire Wire Line
	3250 2900 3200 2900
Wire Wire Line
	3250 2900 3250 3400
Wire Wire Line
	3250 3400 3200 3400
Wire Wire Line
	3250 3400 3250 3900
Wire Wire Line
	3250 3900 3200 3900
Wire Wire Line
	3250 3900 3250 4150
Wire Wire Line
	3500 2400 3450 2400
Wire Wire Line
	3500 2400 3500 2900
Wire Wire Line
	3500 2900 3450 2900
Wire Wire Line
	3500 2900 3500 3400
Wire Wire Line
	3500 3400 3450 3400
Wire Wire Line
	3500 3400 3500 3900
Wire Wire Line
	3500 3900 3450 3900
Wire Wire Line
	3500 3900 3500 4150
Wire Wire Line
	3750 2400 3700 2400
Wire Wire Line
	3750 2400 3750 2900
Wire Wire Line
	3750 2900 3700 2900
Wire Wire Line
	3750 2900 3750 3400
Wire Wire Line
	3750 3400 3700 3400
Wire Wire Line
	3750 3400 3750 3900
Wire Wire Line
	3750 3900 3700 3900
Wire Wire Line
	3750 3900 3750 4150
Wire Wire Line
	4000 2400 3950 2400
Wire Wire Line
	4000 2400 4000 2900
Wire Wire Line
	4000 2900 3950 2900
Wire Wire Line
	4000 2900 4000 3400
Wire Wire Line
	4000 3400 3950 3400
Wire Wire Line
	4000 3400 4000 3900
Wire Wire Line
	4000 3900 3950 3900
Wire Wire Line
	4000 3900 4000 4150
Wire Wire Line
	4250 2400 4200 2400
Wire Wire Line
	4250 2400 4250 2900
Wire Wire Line
	4250 2900 4200 2900
Wire Wire Line
	4250 2900 4250 3400
Wire Wire Line
	4250 3400 4200 3400
Wire Wire Line
	4250 3400 4250 3900
Wire Wire Line
	4250 3900 4200 3900
Wire Wire Line
	4250 3900 4250 4150
Wire Wire Line
	4500 2400 4450 2400
Wire Wire Line
	4500 2400 4500 2900
Wire Wire Line
	4500 2900 4450 2900
Wire Wire Line
	4500 2900 4500 3400
Wire Wire Line
	4500 3400 4450 3400
Wire Wire Line
	4500 3400 4500 3900
Wire Wire Line
	4500 3900 4450 3900
Wire Wire Line
	4500 3900 4500 4150
Wire Wire Line
	2200 1700 2700 1700
Wire Wire Line
	2200 2200 2700 2200
Wire Wire Line
	2200 2700 2700 2700
Wire Wire Line
	2200 3200 2700 3200
Wire Wire Line
	2200 3700 2700 3700
Wire Wire Line
	2700 1700 2950 1700
Wire Wire Line
	2950 1700 3200 1700
Wire Wire Line
	3450 1700 3200 1700
Wire Wire Line
	3450 1700 3700 1700
Wire Wire Line
	3700 1700 3950 1700
Wire Wire Line
	3950 1700 4200 1700
Wire Wire Line
	4200 1700 4450 1700
Wire Wire Line
	2700 2200 2950 2200
Wire Wire Line
	2950 2200 3200 2200
Wire Wire Line
	3200 2200 3450 2200
Wire Wire Line
	3450 2200 3700 2200
Wire Wire Line
	3700 2200 3950 2200
Wire Wire Line
	3950 2200 4200 2200
Wire Wire Line
	4200 2200 4450 2200
Wire Wire Line
	2700 2700 2950 2700
Wire Wire Line
	2950 2700 3200 2700
Wire Wire Line
	3200 2700 3450 2700
Wire Wire Line
	3450 2700 3700 2700
Wire Wire Line
	3700 2700 3950 2700
Wire Wire Line
	3950 2700 4200 2700
Wire Wire Line
	4200 2700 4450 2700
Wire Wire Line
	2700 3200 2950 3200
Wire Wire Line
	2950 3200 3200 3200
Wire Wire Line
	3200 3200 3450 3200
Wire Wire Line
	3450 3200 3700 3200
Wire Wire Line
	3700 3200 3950 3200
Wire Wire Line
	3950 3200 4200 3200
Wire Wire Line
	4200 3200 4450 3200
Wire Wire Line
	2700 3700 2950 3700
Wire Wire Line
	2950 3700 3200 3700
Wire Wire Line
	3200 3700 3450 3700
Wire Wire Line
	3450 3700 3700 3700
Wire Wire Line
	3700 3700 3950 3700
Wire Wire Line
	3950 3700 4200 3700
Wire Wire Line
	4200 3700 4450 3700
Wire Wire Line
	2200 3300 2300 3300
Wire Wire Line
	2300 3300 2300 2800
Wire Wire Line
	2300 1300 2200 1300
Wire Wire Line
	2200 1800 2300 1800
Wire Wire Line
	2300 1800 2300 1300
Wire Wire Line
	2200 2300 2300 2300
Wire Wire Line
	2300 2300 2300 1800
Wire Wire Line
	2200 2800 2300 2800
Wire Wire Line
	2300 2800 2300 2300
Wire Wire Line
	1800 1500 1900 1500
Wire Wire Line
	1800 2000 1900 2000
Wire Wire Line
	1800 2500 1900 2500
Wire Wire Line
	1800 3000 1900 3000
Wire Wire Line
	1800 3500 1900 3500
Wire Wire Line
	2300 1200 2300 1300
Wire Wire Line
	1350 3500 1500 3500
Wire Wire Line
	1350 3000 1500 3000
Wire Wire Line
	1350 2500 1500 2500
Wire Wire Line
	1350 2000 1500 2000
Wire Wire Line
	1350 1500 1500 1500
Wire Wire Line
	4450 4600 4450 4450
Wire Wire Line
	4200 4450 4200 4600
Wire Wire Line
	3950 4600 3950 4450
Wire Wire Line
	3700 4600 3700 4450
Wire Wire Line
	3450 4600 3450 4450
Wire Wire Line
	3200 4450 3200 4600
Wire Wire Line
	2950 4450 2950 4600
Wire Wire Line
	2700 4450 2700 4600
Wire Wire Line
	7450 2850 7450 2950
Wire Wire Line
	8500 1550 8500 1650
Wire Wire Line
	8450 2850 8450 2950
Wire Wire Line
	8500 900  8500 1000
Wire Wire Line
	8000 900  8100 900 
Wire Wire Line
	6950 2850 7050 2850
Wire Wire Line
	8000 1550 8100 1550
Wire Wire Line
	7950 2850 8050 2850
Connection ~ 2750 2400
Connection ~ 2750 2900
Connection ~ 2750 3400
Connection ~ 2750 3900
Connection ~ 3000 2400
Connection ~ 3000 2900
Connection ~ 3000 3400
Connection ~ 3000 3900
Connection ~ 3250 2400
Connection ~ 3250 2900
Connection ~ 3250 3400
Connection ~ 3250 3900
Connection ~ 3500 2400
Connection ~ 3500 2900
Connection ~ 3500 3400
Connection ~ 3500 3900
Connection ~ 3750 2400
Connection ~ 3750 2900
Connection ~ 3750 3400
Connection ~ 3750 3900
Connection ~ 4000 2400
Connection ~ 4000 2900
Connection ~ 4000 3400
Connection ~ 4000 3900
Connection ~ 4250 2400
Connection ~ 4250 2900
Connection ~ 4250 3400
Connection ~ 4250 3900
Connection ~ 4500 2400
Connection ~ 4500 2900
Connection ~ 4500 3400
Connection ~ 4500 3900
Connection ~ 2700 1700
Connection ~ 2950 1700
Connection ~ 3200 1700
Connection ~ 3450 1700
Connection ~ 3700 1700
Connection ~ 3950 1700
Connection ~ 4200 1700
Connection ~ 2700 2200
Connection ~ 2950 2200
Connection ~ 3200 2200
Connection ~ 3450 2200
Connection ~ 3700 2200
Connection ~ 3950 2200
Connection ~ 4200 2200
Connection ~ 2700 2700
Connection ~ 2950 2700
Connection ~ 3200 2700
Connection ~ 3450 2700
Connection ~ 3700 2700
Connection ~ 3950 2700
Connection ~ 4200 2700
Connection ~ 2700 3200
Connection ~ 2950 3200
Connection ~ 3200 3200
Connection ~ 3450 3200
Connection ~ 3700 3200
Connection ~ 3950 3200
Connection ~ 4200 3200
Connection ~ 2700 3700
Connection ~ 2950 3700
Connection ~ 3200 3700
Connection ~ 3450 3700
Connection ~ 3700 3700
Connection ~ 3950 3700
Connection ~ 4200 3700
Connection ~ 2300 1800
Connection ~ 2300 2300
Connection ~ 2300 2800
Connection ~ 2300 1300
$EndSCHEMATC
